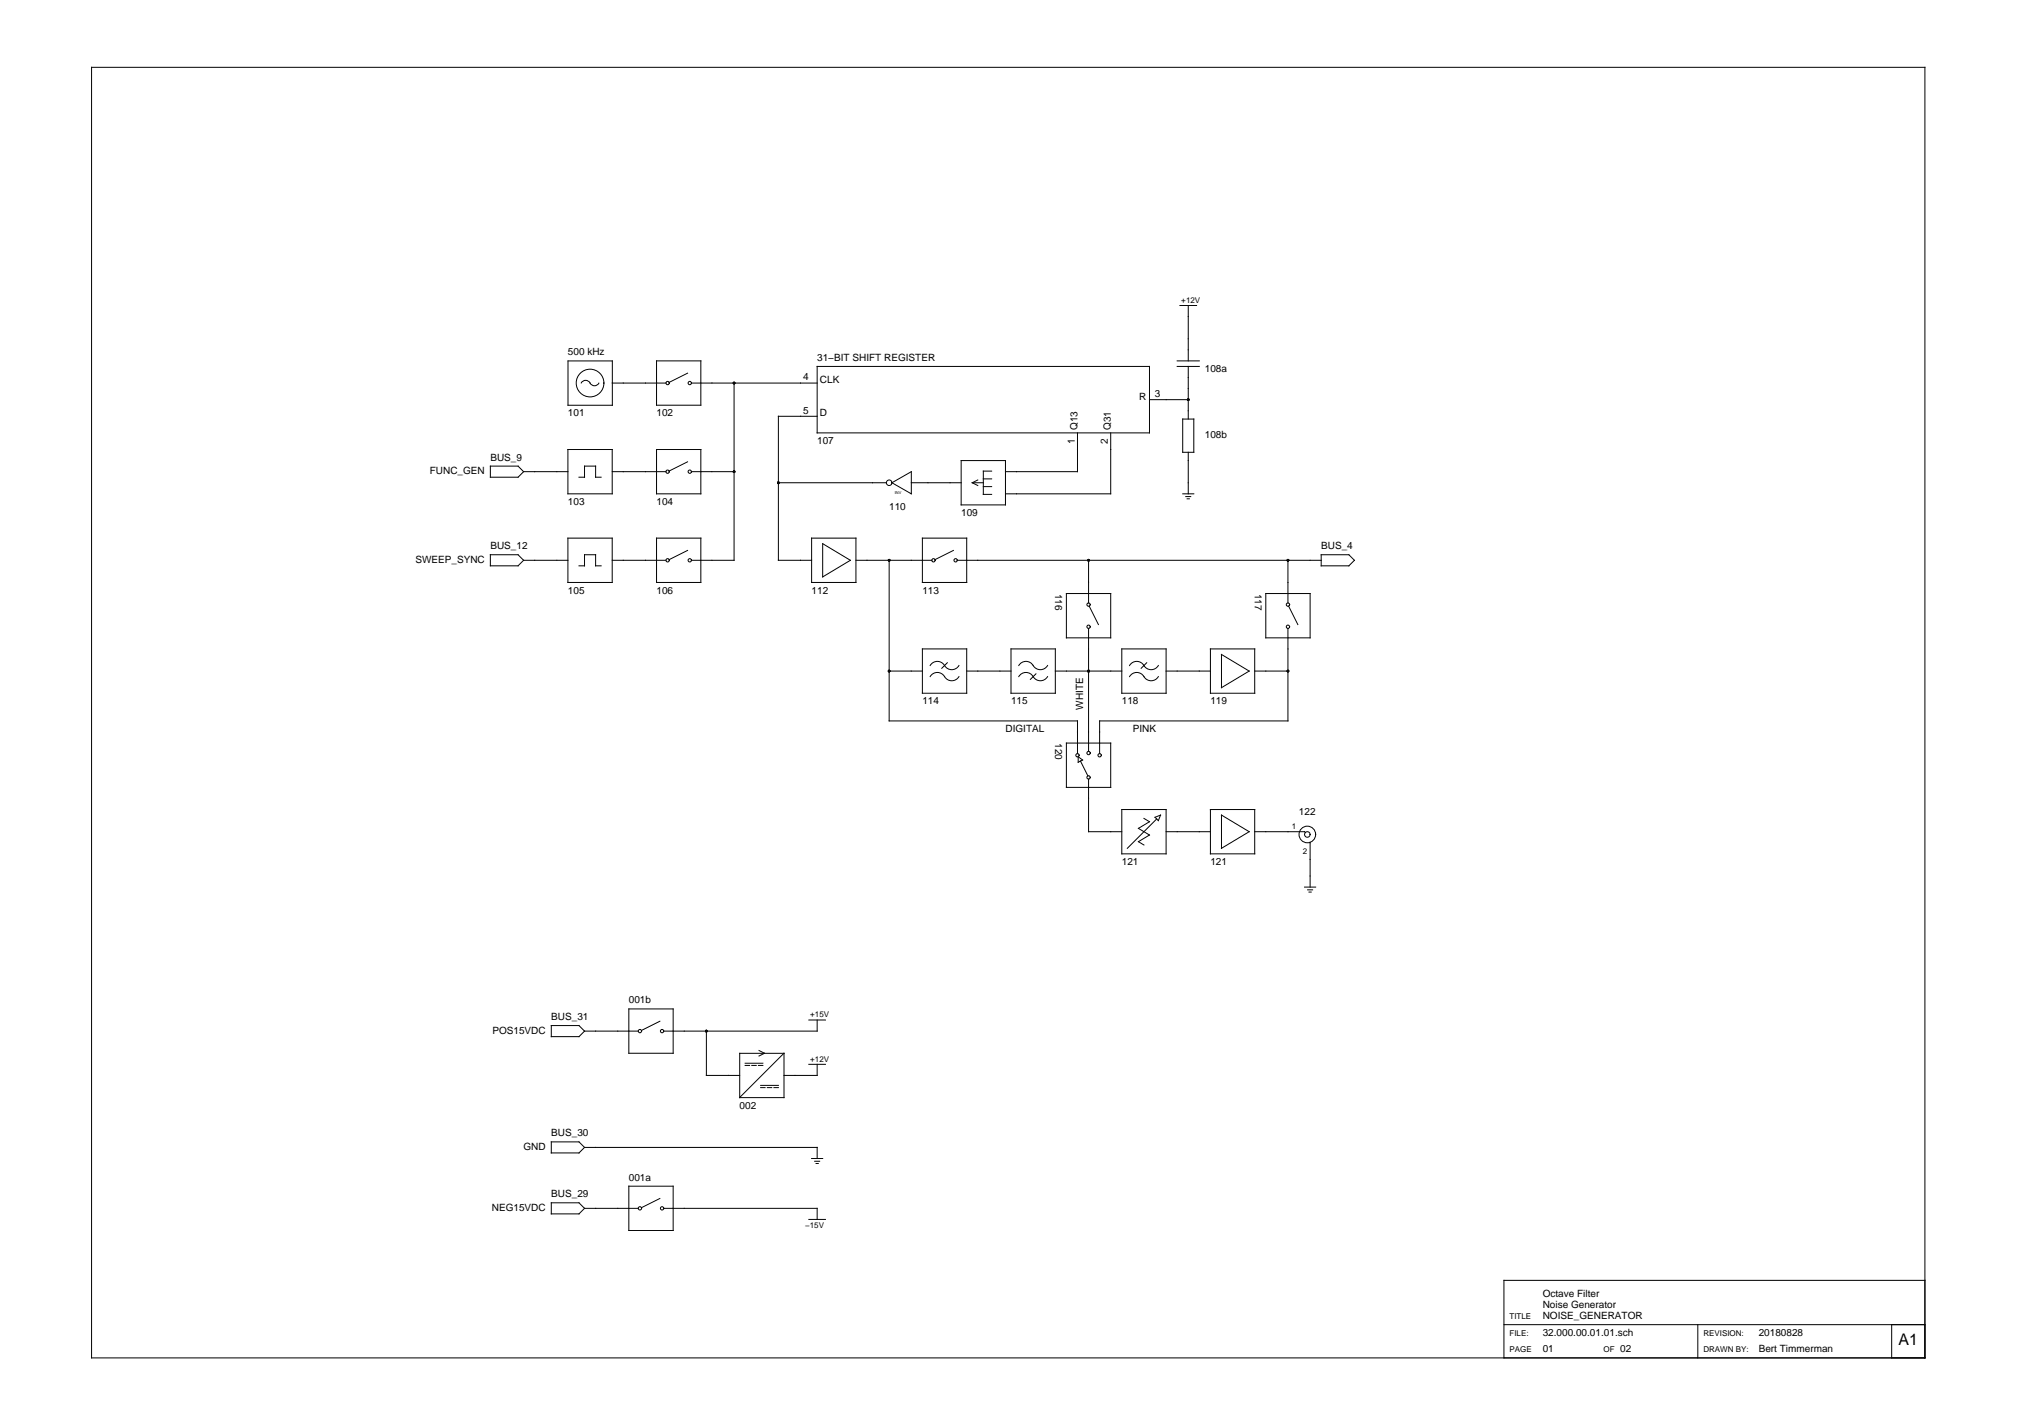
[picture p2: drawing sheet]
<svg xmlns="http://www.w3.org/2000/svg" width="420mm" height="297mm" viewBox="0 0 420 297" stroke-linecap="round" stroke-linejoin="round" font-family="sans-serif">
<g fill="none" stroke="#000" stroke-width=".21">
<path d="M19.1 14h381.9v268.9h-381.9zM118.3 75.2h9.3v9.2h-9.3zM121.1 79.8a1.09 1.09 0 0 1 1.1-.6 1.09 1.09 0 0 1 .9 .8l.7 .4 .6-.2 .4-.4M127.5 79.8h11.2M136.8 75.2h9.2v9.2h-9.2zM143.2 77.7l-3.8 2M144 79.8h26.2M152.9 79.8v36.9h-8.9M170.2 76.3h69.2v13.9h-69.2zM245.2 75.2h4.6M245.2 76.3h4.6M245.8 63.6h3.5"/>
<path d="M247.5 63.6v11.6M247.5 76.3v11M102.1 97.1h5.8l1.2 1.2-1.2 1.1h-5.8zM109.1 98.3h9.2M118.3 93.6h9.2v9.3h-9.2zM120.6 99.4h1.2v-2.3h2.3v2.3h1.1M127.5 98.3h11.2M136.8 93.6h9.2v9.3h-9.2zM143.2 96.2l-3.8 1.9M144 98.3h8.9M170.2 86.7h-8.1v30h7M200.2 95.9h9.2v9.3h-9.2z"/>
<path d="M203.7 100l-1.2 .6M204.8 99.8h1.8M206.6 98.1h-1.8v4.9h1.8M224.4 90.2v8.1h-15M231.4 90.2v12.7h-22M239.4 83.3h8.1M246.4 87.3h2.3v6.9h-2.3zM247.5 94.2v8.7M102.1 115.6h5.8l1.2 1.1-1.2 1.2h-5.8zM109.1 116.7h9.2M118.3 112.1h9.2v9.2h-9.2zM120.6 117.9h1.2v-2.3h2.3v2.3h1.1"/>
<path d="M127.5 116.7h11.2M136.8 112.1h9.2v9.2h-9.2zM143.2 114.7l-3.8 1.9M162.1 100.6h22.5M169.1 112.1h9.2v9.2h-9.2zM171.4 113.2l5.7 3.5-5.7 3.5zM178.3 116.7h15.8M185.2 116.7v33.5h39.2v6.8M185.8 100.6l4-2.3v4.6zM189.8 100.6h10.4M192.1 112.1h9.3v9.2h-9.3zM198.6 114.7l-3.8 1.9"/>
<path d="M199.4 116.7h75.8M202.5 100.6h2.3M202.5 100.6l1.2 .5M204.8 101.4h1.8M226.8 116.7v8.9M246.4 102.9h2.3M247 103.4h1M247.3 103.9h.5M268.3 116.7v8.9M275.2 115.6h5.8l1.1 1.1-1.1 1.2h-5.8zM185.2 139.8h6.9M192.1 135.2h9.3v9.2h-9.3z"/>
<path d="M193.8 138.6a1.8 1.8 0 0 1 1.7-.8 1.8 1.8 0 0 1 1.5 1.1 1.73 1.73 0 0 0 2.8-.3M197.3 138.1l-1.1 1.1M201.4 139.8h9.2M210.6 135.2h9.2v9.2h-9.2zM212.2 138.6a1.79 1.79 0 0 1 1.7-.8 1.79 1.79 0 0 1 1.5 1.1 1.73 1.73 0 0 0 2.8-.3M219.8 139.8h13.9M222.1 123.6h9.3v9.3h-9.3zM226.8 130.9v25.6M226.9 126.3l1.9 3.8M233.7 135.2h9.2v9.2h-9.2zM235.3 138.6a1.8 1.8 0 0 1 1.7-.8 1.8 1.8 0 0 1 1.5 1.1 1.73 1.73 0 0 0 2.8-.3M238.9 138.1l-1.2 1.1"/>
<path d="M242.9 139.8h9.2M252.1 135.2h9.3v9.2h-9.3zM254.4 136.3l5.8 3.5-5.8 3.4zM261.4 139.8h6.9M263.7 123.6h9.2v9.3h-9.2zM268.3 130.9v19.3h-39.2v6.8M268.4 126.3l1.9 3.8M193.8 140.9a1.8 1.8 0 0 1 1.7-.8 1.8 1.8 0 0 1 1.5 1.1 1.73 1.73 0 0 0 2.8-.3M212.2 140.9a1.79 1.79 0 0 1 1.7-.8 1.79 1.79 0 0 1 1.5 1.1 1.73 1.73 0 0 0 2.8-.3M215.8 140.4l-1.2 1.1M222.1 154.8h9.3v9.2h-9.3zM224.6 157.6l.9 .7-.9 .5z"/>
<path d="M225.1 158.5l1.5 3.1M235.3 140.9a1.8 1.8 0 0 1 1.7-.8 1.8 1.8 0 0 1 1.5 1.1 1.73 1.73 0 0 0 2.8-.3M226.8 162.3v10.9h6.9M233.7 168.6h9.2v9.3h-9.2zM238.3 170.5l1.1 .7-2.3 1.4 2.3 1.3-2.3 1.4 1.2 .7M240.6 170.2l1.2-.4-.5 1.1zM240.9 170.6l-6.1 6.1M242.9 173.2h9.2M252.1 168.6h9.3v9.3h-9.3zM254.4 169.8l5.8 3.4-5.8 3.5zM261.4 173.2h10.4l.1 .2M272.9 175.5v9.3"/>
<path d="M271.8 184.8h2.3M272.4 185.4h1M272.7 185.8h.4M114.8 213.6h5.8l1.2 1.2-1.2 1.1h-5.8zM121.8 214.8h11.2M131 210.2h9.2v9.2h-9.2zM137.5 212.7l-3.9 1.9M147.1 214.8v9.2h7M154.1 219.4h9.2v9.2h-9.2zM158.1 218.8l1.2 .6-1.2 .6M163.3 219.4l-9.2 9.2M168.5 212.5h3.5"/>
<path d="M170.2 212.5v2.3h-31.9M114.8 237.9h5.8l1.2 1.1-1.2 1.2h-5.8zM121.8 239h48.4v2.3M155.2 221.5h3.7M155.2 221.9h.9M156.6 221.9h.9M158 221.9h.9M158.5 226.1h3.6M158.5 226.6h.9M159.8 226.6h1M161.2 226.6h.9M168.5 221.7h3.5"/>
<path d="M170.2 221.7v2.3h-6.9M114.8 250.5h5.8l1.2 1.2-1.2 1.2h-5.8zM121.8 251.7h11.2M131 247.1h9.2v9.2h-9.2zM137.5 249.6l-3.9 2M138.3 251.7h31.9v2.3M168.5 254h3.5M169.1 241.3h2.3M169.7 241.9h1M170 242.4h.5M313.3 275.9h87.7M353.7 275.9v7"/>
<path d="M394.1 275.9v7M401 266.7h-87.7v16.2"/>
<circle cx="122.9" cy="79.8" r="2.88"/>
<circle cx="139.1" cy="79.8" r=".35"/>
<circle cx="143.7" cy="79.8" r=".35"/>
<circle cx="139.1" cy="98.3" r=".35"/>
<circle cx="143.7" cy="98.3" r=".35"/>
<circle cx="139.1" cy="116.7" r=".35"/>
<circle cx="143.7" cy="116.7" r=".35"/>
<circle cx="185.2" cy="100.6" r=".58"/>
<circle cx="194.4" cy="116.7" r=".35"/>
<circle cx="199.1" cy="116.7" r=".35"/>
<circle cx="226.8" cy="125.9" r=".35"/>
<circle cx="226.8" cy="130.6" r=".35"/>
<circle cx="268.3" cy="125.9" r=".35"/>
<circle cx="268.3" cy="130.6" r=".35"/>
<circle cx="224.4" cy="157.3" r=".35"/>
<circle cx="226.8" cy="156.9" r=".35"/>
<circle cx="229.1" cy="157.3" r=".35"/>
<circle cx="226.8" cy="161.9" r=".35"/>
<circle cx="272.3" cy="173.8" r="1.73"/>
<circle cx="272.3" cy="173.8" r=".58"/>
<circle cx="133.3" cy="214.8" r=".35"/>
<circle cx="137.9" cy="214.8" r=".35"/>
<circle cx="133.3" cy="251.7" r=".35"/>
<circle cx="137.9" cy="251.7" r=".35"/>
</g>
<g fill="#000">
<circle cx="152.9" cy="79.8" r=".29"/>
<circle cx="152.9" cy="98.2" r=".29"/>
<circle cx="247.5" cy="83.3" r=".29"/>
<circle cx="162.1" cy="100.6" r=".29"/>
<circle cx="185.2" cy="116.7" r=".29"/>
<circle cx="226.8" cy="116.7" r=".29"/>
<circle cx="268.3" cy="116.7" r=".29"/>
<circle cx="185.2" cy="139.8" r=".29"/>
<circle cx="226.8" cy="139.8" r=".29"/>
<circle cx="268.3" cy="139.8" r=".29"/>
<circle cx="147.1" cy="214.8" r=".29"/>
</g>
<text font-size="3.3" x="395.5" y="280.3">A1</text>
<g font-size="2.1">
<text x="118.3" y="74">500 kHz</text>
<text x="170.2" y="75.2">31−BIT SHIFT REGISTER</text>
<text x="251" y="77.5">108a</text>
<text x="167.3" y="79.2">4</text>
<text x="170.8" y="79.8">CLK</text>
<text x="237.3" y="83.3">R</text>
<text x="240.5" y="82.7">3</text>
<text x="118.3" y="86.7">101</text>
<text x="136.8" y="86.7">102</text>
<text x="167.3" y="86.1">5</text>
<text x="170.8" y="86.7">D</text>
<text x="224.4" y="89.5" transform="rotate(-90 224.4 89.5)">Q13</text>
<text x="231.4" y="89.5" transform="rotate(-90 231.4 89.5)">Q31</text>
<text x="102.1" y="95.9">BUS_9</text>
<text x="170.2" y="92.5">107</text>
<text x="223.9" y="92.4" transform="rotate(-90 223.9 92.4)">1</text>
<text x="230.8" y="92.4" transform="rotate(-90 230.8 92.4)">2</text>
<text x="251" y="91.3">108b</text>
<text x="89.5" y="98.8">FUNC_GEN</text>
<text x="118.3" y="105.2">103</text>
<text x="136.8" y="105.2">104</text>
<text x="185.2" y="106.3">110</text>
<text x="200.2" y="107.5">109</text>
<text x="86.5" y="117.3">SWEEP_SYNC</text>
<text x="102.1" y="114.4">BUS_12</text>
<text x="275.2" y="114.4">BUS_4</text>
<text x="118.3" y="123.6">105</text>
<text x="136.8" y="123.6">106</text>
<text x="169.1" y="123.6">112</text>
<text x="192.1" y="123.6">113</text>
<text x="219.8" y="123.6" transform="rotate(90 219.8 123.6)">116</text>
<text x="261.4" y="123.6" transform="rotate(90 261.4 123.6)">117</text>
<text x="192.1" y="146.7">114</text>
<text x="210.6" y="146.7">115</text>
<text x="225.6" y="147.9" transform="rotate(-90 225.6 147.9)">WHITE</text>
<text x="233.7" y="146.7">118</text>
<text x="252.1" y="146.7">119</text>
<text x="209.4" y="152.5">DIGITAL</text>
<text x="219.8" y="154.8" transform="rotate(90 219.8 154.8)">120</text>
<text x="236" y="152.5">PINK</text>
<text x="270.6" y="169.8">122</text>
<text x="233.7" y="180.2">121</text>
<text x="252.1" y="180.2">121</text>
<text x="131" y="209">001b</text>
<text x="102.6" y="215.3">POS15VDC</text>
<text x="114.8" y="212.5">BUS_31</text>
<text x="154.1" y="230.9">002</text>
<text x="109.1" y="239.6">GND</text>
<text x="114.8" y="236.7">BUS_30</text>
<text x="131" y="245.9">001a</text>
<text x="114.8" y="249.4">BUS_29</text>
<text x="102.5" y="252.3">NEG15VDC</text>
<text x="321.4" y="274.8">NOISE_GENERATOR</text>
<text x="321.4" y="272.5">Noise Generator</text>
<text x="321.4" y="270.2">Octave Filter</text>
<text x="321.4" y="281.7">01</text>
<text x="321.4" y="278.2">32.000.00.01.01.sch</text>
<text x="337.5" y="281.7">02</text>
<text x="366.4" y="278.2">20180828</text>
<text x="366.4" y="281.7">Bert Timmerman</text>
</g>
<g font-size="1.7">
<text x="246.1" y="63.1">+12V</text>
<text x="269.1" y="172.7">1</text>
<text x="271.4" y="177.9">2</text>
<text x="168.8" y="211.9">+15V</text>
<text x="168.8" y="221.1">+12V</text>
<text x="167.7" y="255.8">−15V</text>
<text x="314.4" y="274.8">TITLE</text>
<text x="314.4" y="278.2">FILE:</text>
<text x="314.4" y="281.7">PAGE</text>
<text x="334.1" y="281.7">OF</text>
<text x="354.8" y="278.2">REVISION:</text>
<text x="354.8" y="281.7">DRAWN BY:</text>
</g>
<text font-size=".8" x="186.4" y="102.9">INV</text>
</svg>
